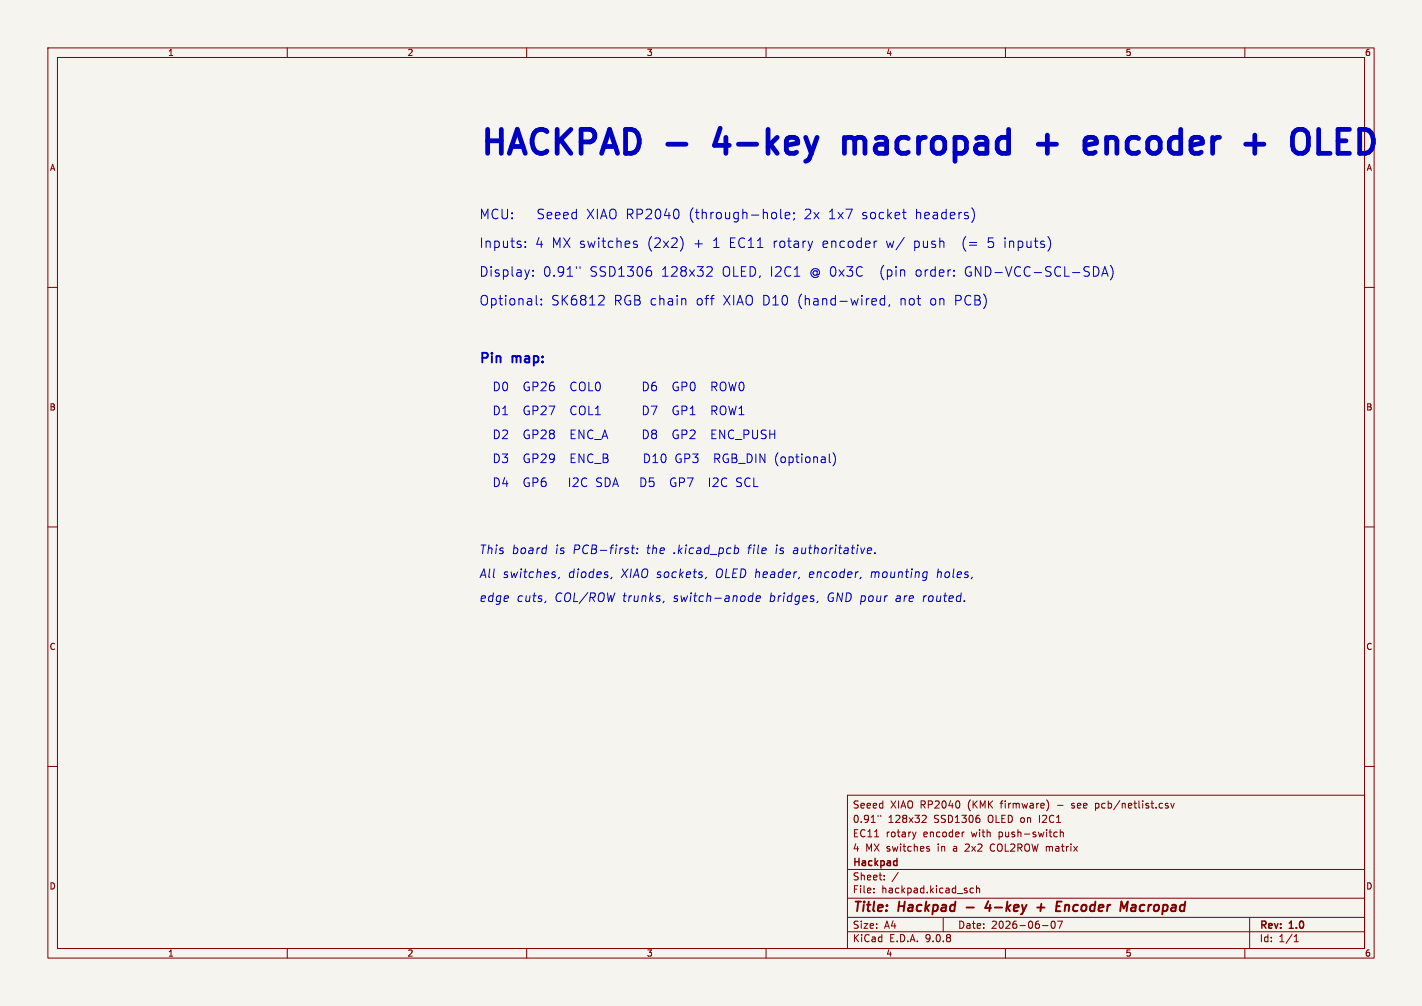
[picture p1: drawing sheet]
<svg xmlns="http://www.w3.org/2000/svg" width="297mm" height="210mm" viewBox="0 0 297 210" stroke-linecap="round" stroke-linejoin="round" font-family="sans-serif">
<path d="M0 0h297v210h-297z" fill="#f5f4ef" stroke="#f5f4ef" stroke-width=".21"/>
<g fill="none" stroke="#840000" stroke-width=".21">
<path d="M10 10h277v190h-277zM12 12h273v186h-273zM60 10v2M110 10v2M160 10v2M210 10v2M260 10v2M10 60h2M285 60h2M10 110h2M285 110h2M10 160h2"/>
<path d="M177 166h108v32h-108zM184 170.2v.3M191.3 173.7l-.3 1M192.8 170.2l.5 .1 .2 .3-1 1.1h1M193.7 177.2l.4 .1 .1 .2-.2 .2h-.3M193.7 176.7l.4 .1M200.4 167.5v.9M201.4 173.7l-.3 .1M218.6 167a1.72 1.72 0 0 1 0 2.3M220.4 173.7l.4 .1M220.8 174.6l-.4 .1M221.5 173.8l.2-.1 .3 .1 .1 .9"/>
<path d="M221.5 173.2v1.5M228.8 167.7v1.5M228.8 168.6l.2 .1M229 167.7l-.2 .1M244 167.8l-.4-.1-.2 .2 .1 .2 .5 .2v.3h-.6M244.5 167.7l.4 1 .3-1M285 160h2M60 198v2M110 198v2M160 198v2M177 194.5h108M177 191.5h108"/>
<path d="M177 187.5h108M177 181.5h108M182.5 186.3v.1M182.5 185.5v.1M184.7 183.6v.1M184.7 182.8v.1M187.6 182.1l-1.3 2M197 191.5v3M203.3 185.5l-.4-.1-.3 .3 .1 .6h.6M204 185.5l.2-.1 .3 .1 .1 .9M204 184.9v1.5M210 198v2"/>
<path d="M217.7 193.2h1.2M219.7 192.4l.2-.1a.8 .8 0 0 1 .5 .7 .8 .8 0 0 1-.5 .8l-.2-.1-.2-.5zM220.9 192.3h1l-.7 1.5M260 198v2M261 191.5v6.5M270.3 196.6h.9M270.3 195.5l.4-.4v1.5"/>
</g>
<path d="M201.9 189.4h1.5M206.4 188.1l-.6 1.4h1.2M206.8 188.9l-.2 1.3M216.6 189.4h1.6M217.5 188.7l-.2 1.5M221.7 188.2h-.9l-.3 2M222.5 188.9l-.2 1.3M223.1 188.9l-.6 .2M236.4 189h.8l-.1 1.2M237.2 189.4h-.7a.4 .4 0 0 0-.3 .4 .4 .4 0 0 0 .2 .4l.7-.1" fill="none" stroke="#840000" stroke-width=".4"/>
<path d="M187.2 179.7l.1 .1M187.3 179.2v1.5M187.3 180.6l-.1 .1" fill="none" stroke="#840000" stroke-width=".3"/>
<g fill="none" stroke="#0000c2" stroke-width="1">
<path d="M150.4 26.8l-1.2 3.5h3.1M176.4 28.7v3.3M176.4 29.2a1.24 1.24 0 0 1 2.1 .2M178.5 29.4v2.6M178.8 28.9l-.3 .5M216.8 30.1h3.9M218.8 28.2v3.8M231.1 28.7v3.3M233 28.9a1.36 1.36 0 0 0-1.9 .3M269.9 28.7a1.67 1.67 0 0 1 1.7-1.8 1.67 1.67 0 0 1 1.7 1.8M275.4 27v5h2.4M279.5 29.4h1.6"/>
<path d="M281.8 27h-2.3v5h2.3"/>
</g>
<g fill="none" stroke="#0000c2" stroke-width=".21">
<path d="M109.7 51.5v.2M109.7 50.4v.2M111.3 57.5v.2M111.3 56.4v.2M121.1 55.7v.3M132.4 50.9l.5 .1 .2 .3v.3l-.6 .1M132.4 50.4h.7M135.5 55.7h.4M135.7 56.4l.4 .4v.5l-.4 .4M141.6 43.9a1.68 1.68 0 0 1 0 1.6M142.2 49.5a2.35 2.35 0 0 1 0 2.8M147.9 55.7l.7 .1a.54 .54 0 0 1 .1 .7l-1.2 1.2h1.3"/>
<path d="M162 44.4l.2 .3v.6l-.2 .3M163.1 43.7v1.7l.2 .3M164 45l1-.2-.1-.4-.6-.1-.3 .3 .1 1h.8M165.8 44.4v.2M165.9 45.6l-.2 .4M169.7 50.3l-.5 1.4M183 50.3h.1M188.5 44.3h.7M189.1 45.7h.1M203.1 43.5a2.35 2.35 0 0 1 0 2.8M219.2 50l.2 .7-.2 1.2M229.4 56.1v1.1"/>
<path d="M230.1 57.7l.7-2 .6 2M230.3 57.1h.9M231.9 55.4a2.29 2.29 0 0 1 0 3M112 61.7v1.7l.3 .3M113.1 63.5v.2M113.1 62.4v.2M125.3 61.7l.7 .1a.54 .54 0 0 1 .1 .7l-1.1 1.2h1.2M143 62.3l.2 .3v1.1M149.4 79.8h-.7v1.8M182.8 62.3l.2 .1 .1 .4-1 .2M183 63.6l-.2 .1M184.8 62.4l-.6-.1-.4 .4v.6l.2 .3h.8"/>
<path d="M184.8 61.7v2M185.8 63.6l-.2 .4M140.6 90.2v.9M140.7 80l-.1 .5 .1 .8M140.7 85l-.1 .5 .1 .8M148.2 99.8v1.8M148.7 80.7h.7M148.7 85.7h.7M148.7 90.6h.6M149.3 95.7h.7M149.4 84.8h-.7v1.8M149.6 89.8h-.9v1.8h.9"/>
<path d="M150 94.8h-.7v1.8M154.6 99.8h-.4l-.4 .3 .2 .4 .5 .2M174 94.5a2.06 2.06 0 0 1 0 2.8M115.8 120l.2 .2-.1 .3M115.8 119.4l.2 .1M131.9 114.4h.7M132.2 113.8l-.2 1.5 .1 .2 .3 .1M133 115.4v.2M133.1 114.5v.1M140.1 100.2v.9M153.6 114.4h.4l.3 .3-.2 .7-.6 .2M153.8 101.5l.7 .1"/>
<path d="M181.2 115l.8-.2v-.3h-.7l-.2 .8 .2 .3 .6-.1M182.7 115.4v.2M193.5 119.4l.2 .1M193.7 119.4l-.2 1.4M114 125.5l-.2 .3M116.8 120.5l-.2 .3M127.8 120.5l-.2 .3M138.7 125.5l-.2 .3M147.5 120.5l-.2 .3M156.3 125.4l.3 .2 .5-.1M157.2 124.5l-.5-.1-.4 .3M157.3 123.8l-.2 1.8"/>
<path d="M157.9 125l.9-.2v-.3h-.7l-.2 .8 .2 .3 .5-.1M170.8 125.5l-.2 .3M179.8 120.5l-.1 .2"/>
</g>
<g font-size="7" fill="#0000c2">
<text x="100" y="33.8">HACKPAD -</text>
<text x="151.6" y="33.8">4-key</text>
<text x="180.5" y="33.8">macropad</text>
<text x="223" y="33.8">+</text>
<text x="235" y="33.8">encoder</text>
<text x="270.3" y="33.8">+</text>
<text x="282.3" y="33.8">OLED</text>
</g>
<g font-size="2.8" fill="#0000c2">
<text x="100" y="46">MCU:</text>
<text x="112.1" y="46">Seeed</text>
<text x="122.5" y="46">XIAO RP2040</text>
<text x="144" y="46">(through-hole;</text>
<text x="168.1" y="46">2x</text>
<text x="173.2" y="46">1x7</text>
<text x="180.2" y="46">socket</text>
<text x="191.4" y="46">headers)</text>
<text x="100" y="52">Inputs:</text>
<text x="111.7" y="52">4 MX switches</text>
<text x="135.2" y="52">(2x2)</text>
<text x="144.9" y="52">+</text>
<text x="148.9" y="52">1 EC11</text>
<text x="161.6" y="52">rotary</text>
<text x="171.9" y="52">encoder</text>
<text x="185.3" y="52">w/</text>
<text x="191.1" y="52">push</text>
<text x="201.3" y="52">(=</text>
<text x="206.7" y="52">5 inputs)</text>
<text x="100" y="58">Display:</text>
<text x="113.3" y="58">0.91&quot;</text>
<text x="123.1" y="58">SSD1306</text>
<text x="138.1" y="58">128x32</text>
<text x="150.8" y="58">OLED, I2C1</text>
<text x="169.2" y="58">@ 0x3C</text>
<text x="183.9" y="58">(pin</text>
<text x="191.4" y="58">order:</text>
<text x="201.8" y="58">GND-VCC-SCL-SDA)</text>
<text x="100" y="64">Optional:</text>
<text x="115" y="64">SK6812</text>
<text x="128.1" y="64">RGB chain</text>
<text x="145.4" y="64">off</text>
<text x="151" y="64">XIAO D10</text>
<text x="166.7" y="64">(hand-wired,</text>
<text x="188.1" y="64">not</text>
<text x="194.4" y="64">on</text>
<text x="199.6" y="64">PCB)</text>
<text x="100" y="76.4">Pin</text>
<text x="107.1" y="76.4">map:</text>
</g>
<g font-size="2.8" fill="#840000">
<text x="178" y="190.9">Title:</text>
<text x="187.7" y="190.9">Hackpad</text>
<text x="207.4" y="190.9">4-key</text>
<text x="219" y="190.9">+</text>
<text x="223.8" y="190.9">Encoder</text>
<text x="238" y="190.9">Macropad</text>
</g>
<g font-size="2.5" fill="#0000c2">
<text x="102.9" y="81.9">D0</text>
<text x="109.4" y="81.9">GP26</text>
<text x="119.4" y="81.9">COL0</text>
<text x="135" y="81.9">D6</text>
<text x="141.5" y="81.9">GP0</text>
<text x="149.7" y="81.9">ROW0</text>
<text x="102.9" y="86.9">D1</text>
<text x="109.4" y="86.9">GP27</text>
<text x="119.4" y="86.9">COL1</text>
<text x="135" y="86.9">D7</text>
<text x="141.5" y="86.9">GP1</text>
<text x="149.7" y="86.9">ROW1</text>
<text x="102.9" y="91.9">D2</text>
<text x="109.4" y="91.9">GP28</text>
<text x="119.4" y="91.9">ENC_A</text>
<text x="134.9" y="91.9">D8</text>
<text x="141.4" y="91.9">GP2</text>
<text x="149.6" y="91.9">ENC_PUSH</text>
<text x="102.9" y="96.9">D3</text>
<text x="102.9" y="101.9">D4</text>
<text x="109.4" y="96.9">GP29</text>
<text x="109.4" y="101.9">GP6</text>
<text x="119.1" y="101.9">I2C</text>
<text x="119.4" y="96.9">ENC_B</text>
<text x="124.9" y="101.9">SDA</text>
<text x="134.4" y="101.9">D5</text>
<text x="135.2" y="96.9">D10</text>
<text x="140.9" y="101.9">GP7</text>
<text x="141.9" y="96.9">GP3</text>
<text x="149.1" y="101.9">I2C</text>
<text x="150.1" y="96.9">RGB_DIN (optional)</text>
<text x="155" y="101.9">SCL</text>
<text x="100" y="115.9">This</text>
<text x="106.8" y="115.9">board</text>
<text x="115.9" y="115.9">is</text>
<text x="119.7" y="115.9">PCB-first:</text>
<text x="135.1" y="115.9">the</text>
<text x="140.8" y="115.9">.kicad_pcb</text>
<text x="156.4" y="115.9">file</text>
<text x="162.2" y="115.9">is</text>
<text x="166" y="115.9">authoritative.</text>
<text x="100" y="120.9">All</text>
<text x="100" y="125.9">edge</text>
<text x="104.9" y="120.9">switches,</text>
<text x="107.8" y="125.9">cuts,</text>
<text x="115.8" y="125.9">COL/ROW</text>
<text x="118.6" y="120.9">diodes,</text>
<text x="129.7" y="120.9">XIAO sockets,</text>
<text x="130" y="125.9">trunks,</text>
<text x="140.7" y="125.9">switch-anode</text>
<text x="149.6" y="120.9">OLED header,</text>
<text x="160.8" y="125.9">bridges,</text>
<text x="169.3" y="120.9">encoder,</text>
<text x="173" y="125.9">GND pour</text>
<text x="182.2" y="120.9">mounting</text>
<text x="187.4" y="125.9">are</text>
<text x="193.2" y="125.9">routed.</text>
<text x="196.1" y="120.9">holes,</text>
</g>
<g font-size="2.1" fill="#840000">
<text x="178" y="172">0.91&quot;</text>
<text x="178" y="169">Seeed</text>
<text x="185.4" y="172">128x32</text>
<text x="185.9" y="169">XIAO RP2040</text>
<text x="195.1" y="172">SSD1306</text>
<text x="202.3" y="169">(KMK</text>
<text x="206.5" y="172">OLED on</text>
<text x="209.3" y="169">firmware)</text>
<text x="217.4" y="172">I2C1</text>
<text x="221.2" y="169">-</text>
<text x="224.4" y="169">see</text>
<text x="229.5" y="169">pcb/netlist.csv</text>
<text x="178" y="178">4</text>
<text x="178" y="175">EC11</text>
<text x="180.7" y="178">MX switches</text>
<text x="185" y="175">rotary</text>
<text x="192.9" y="175">encoder</text>
<text x="196" y="178">in</text>
<text x="199.3" y="178">a</text>
<text x="202" y="178">2x2</text>
<text x="203" y="175">with</text>
<text x="207.4" y="178">COL2ROW matrix</text>
<text x="208.8" y="175">push-switch</text>
<text x="178" y="184">Sheet:</text>
<text x="178" y="181.2">Hackpad</text>
<text x="178" y="186.7">File:</text>
<text x="184.1" y="186.7">hackpad.kicad_sch</text>
<text x="178" y="196.9">KiCad</text>
<text x="178" y="194.1">Size:</text>
<text x="184.7" y="194.1">A4</text>
<text x="185.7" y="196.9">E.D.A.</text>
<text x="193.3" y="196.9">9.0.8</text>
<text x="200" y="194.1">Date:</text>
<text x="207" y="194.1">2026-06-07</text>
<text x="263" y="194.3">Rev:</text>
<text x="263" y="196.9">Id:</text>
<text x="267.1" y="196.9">1/1</text>
<text x="269.4" y="194.3">1.0</text>
</g>
<g font-size="1.8" fill="#840000">
<text x="35" y="11.9">1</text>
<text x="85" y="11.9">2</text>
<text x="135" y="11.9">3</text>
<text x="185" y="11.9">4</text>
<text x="235" y="11.9">5</text>
<text x="285" y="11.9">6</text>
<text x="10.3" y="35.9">A</text>
<text x="285.3" y="35.9">A</text>
<text x="10.3" y="85.9">B</text>
<text x="285.3" y="85.9">B</text>
<text x="10.3" y="135.9">C</text>
<text x="285.3" y="135.9">C</text>
<text x="10.3" y="185.9">D</text>
<text x="285.3" y="185.9">D</text>
<text x="35" y="199.9">1</text>
<text x="85" y="199.9">2</text>
<text x="135" y="199.9">3</text>
<text x="185" y="199.9">4</text>
<text x="235" y="199.9">5</text>
<text x="285" y="199.9">6</text>
</g>
</svg>
